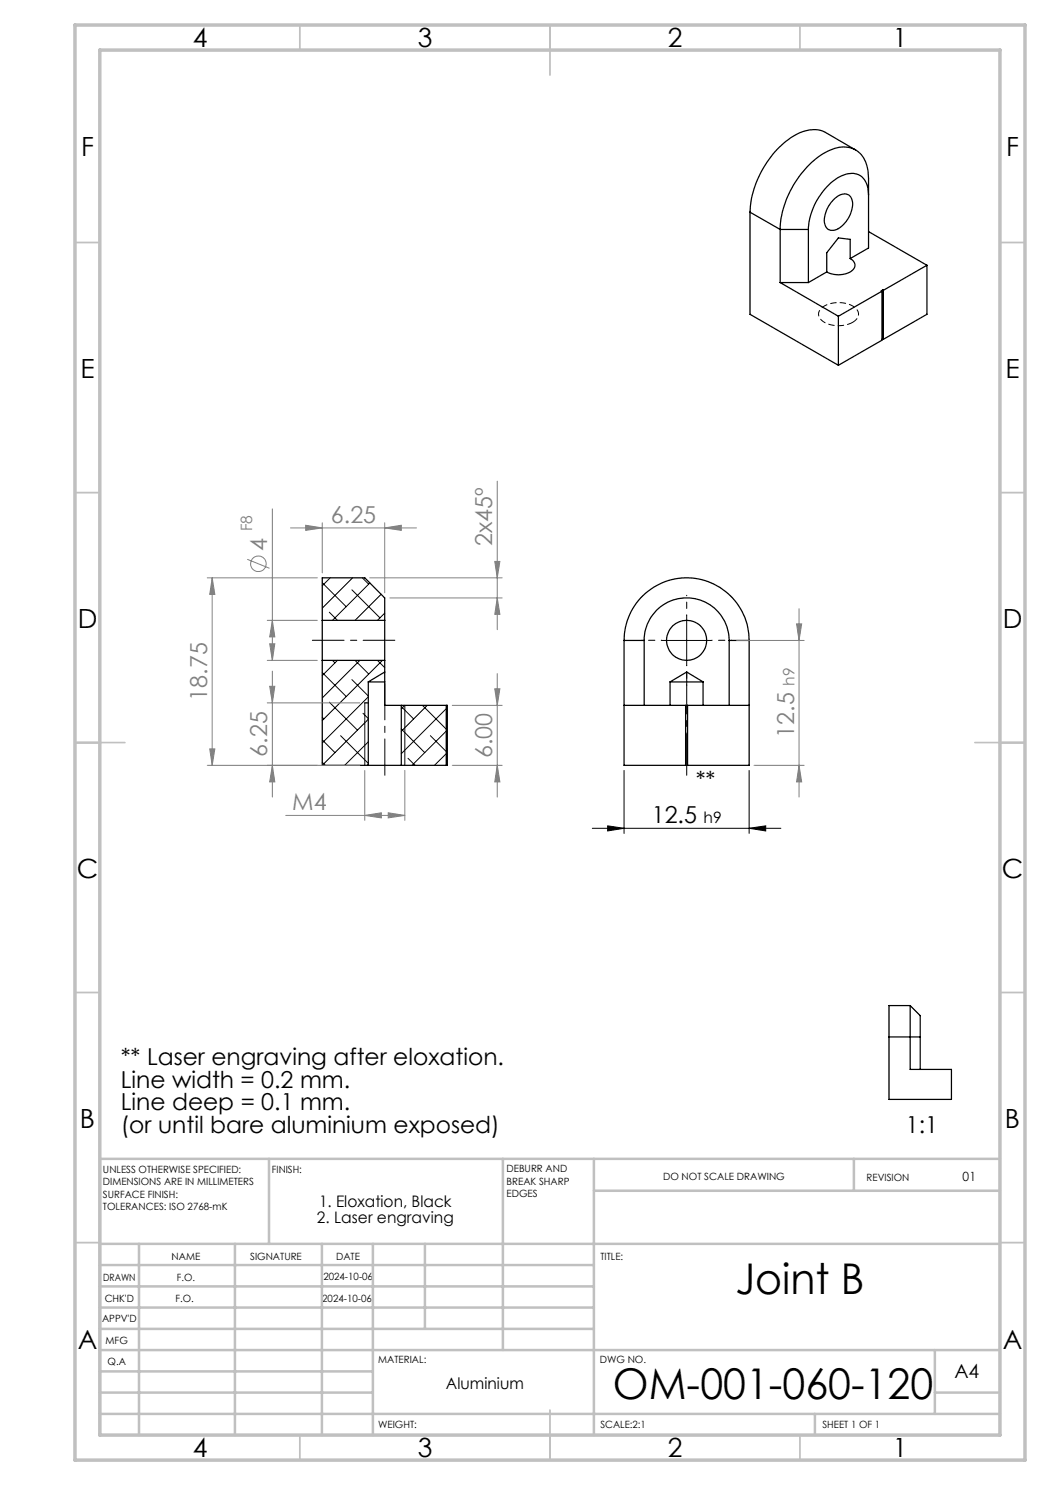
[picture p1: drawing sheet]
<svg xmlns="http://www.w3.org/2000/svg" width="210mm" height="297mm" viewBox="0 0 210 297" stroke-linecap="round" stroke-linejoin="round" font-family="sans-serif">
<g fill="none" stroke="#000" stroke-width=".2">
<path d="M64.5 116.6l4.8 4.8M66 115.6l-1.5 1.6M70.4 118l5.6 5.6M70.5 115.6l-6 6M72.5 115.6l1.2 1.2M74 116.6l-7.5 7.5M76.2 118.8l-5.2 5.3M64.5 134.5l4.8 4.8M65.9 122.4l1.6 1.7M66.5 132.1l.5 .5M67.5 132.1l-3 3M70.4 135.9l3.3 3.3"/>
<path d="M71 132.1l2.7 2.7M72 132.1l-7.5 7.5M73.7 139.4l-9.2 9.2M75.5 132.1l1.4 1.4M76.5 132.1l-12 12M76.9 122.6l-1.4 1.5M132.3 128.1h10M137.3 123.1v10M64.5 152.5l.6 .6M64.5 148l2.5 2.5M64.5 143.5l.3 .3M65.9 140.4l5.6 5.6"/>
<path d="M68.1 147.1l5.6 5.6M72.6 142.7l1.1 1M73 140.6v12.5M73.7 152.9l-.3 .2M73.7 143.9l-9.2 9.2M73.7 148.4l-4.8 4.7M80.3 141.8l.6-.7 .1 12M80.3 145.8l4.6 4.7M80.3 141.3l2.4 2.5M81.6 151.7l1.4 1.4M84.5 141.1l4.8 4.7M85.4 141.1l-5.1 5.2"/>
<path d="M86.1 147.1l3.2 3.2M89.3 141.7l-9 9M89.3 146.2l-6.9 6.9M89.3 150.7l-2.4 2.4M124.8 154.1v12.6M149.8 154.1v12.6M118.5 165.7h37.7M121.5 165.2l3.3 .5-3.3 .5zM149.8 165.7l3.3-.5v1z"/>
</g>
<g fill="none" stroke="#000" stroke-width=".25">
<path d="M171.1 30l-6-3.5a6.7 6.7 0 0 0-6.9 1 19.8 19.8 0 0 0-8.2 14.9M173.7 39a4 4 0 0 0-2.4-4.2 6 6 0 0 0-5.5 2.2 13.3 13.3 0 0 0-4.1 8.9M150 42.4v20.5l17.7 10.2M150 42.4l6 3.5M156 45.9a19.1 19.1 0 0 1 9.6-15.7 5.4 5.4 0 0 1 6.6 .7 7.2 7.2 0 0 1 1.5 4.8v13.9l-3.7 2.1M156 45.9v10.6M156 56.5l11.7 6.7M156 45.9h5.7M156 56.5h5.7M161.7 45.9v10.6M165.3 54.4l-3.6 2.1M166.7 40a2.6 2.6 0 0 1 3.1-1 2.89 2.89 0 0 1 .5 3.3 5.3 5.3 0 0 1-3.6 3.8 1.82 1.82 0 0 1-1.8-2.5 6.4 6.4 0 0 1 1.8-3.6z"/>
<path d="M170 51.7a1.42 1.42 0 0 1 1 1.4 1.42 1.42 0 0 1-1 1.3 5.1 5.1 0 0 1-4.7 0M170 51.7v-3.8l-2.3-.3-2.4 2.9v3.9M173.7 46.3l11.7 6.8M176.4 58.2l-8.7 5M176.4 58.2v9.8l-8.7 5.1M176.5 58l-.3 .2h.2M176.5 58l.2 .1M176.5 58v9.8M176.7 58.1v9.8M185.4 53.1l-8.7 5M185.4 53.1v9.8l-8.7 5M167.7 63.2v9.9"/>
<path d="M176.5 67.8l-.1 .1M176.5 67.8l.2 .1M64.5 124.1v8M64.5 124.1v-8.5h8.5l3.9 4v4.5M64.5 132.1h12.4M64.5 124.1h12.4M64.5 132.1v21h9.2M73.7 136.4h3.2M73.7 136.4v16.7M76.9 124.1v8M76.9 132.1v9h3.4M76.9 134.4l-3.2 2"/>
<path d="M124.8 128.1a12.5 12.5 0 0 1 12.5-12.5 12.5 12.5 0 0 1 12.5 12.5M124.8 128.1v25h25v-25M124.8 128.1h4M128.8 128.1a8.5 8.5 0 0 1 8.5-8.5 8.5 8.5 0 0 1 8.5 8.5M128.8 128.1v13M134 136.4h6.6M134 136.4v4.7M134 136.4l3.3-2 3.3 2M140.6 136.4v4.7M145.8 128.1v13M145.8 128.1h4M73 140.6h.7"/>
<path d="M73.7 153.1h6.6M80.3 141.1v12M80.3 141.1h9.2v12h-9.2M89.3 141.1v12M124.8 141.1h25M137.1 141.1v12M137.5 141.1v12M177.8 207.4h6.2M182 201.1l2 2v4.3M182 201.1v12.8h8.3v6h-12.5v-12.5M182 201.1h-4.2v6.3M184 207.4v6.5"/>
<circle cx="137.3" cy="128.1" r="4"/>
</g>
<g fill="none" stroke="#808080" stroke-width=".2">
<path d="M99.4 96.2v29.7M41.5 115.6h22M42.4 115.6l.6 3.3h-1.1zM42.4 115.6v37.5M49.5 111.9l4.4 1.8M54.5 101.8v30.3M58.1 105.6h25.2M61.1 105.1l3.4 .5-3.4 .5zM64.5 104.6v10M73.9 115.6h26.5M76.9 105.6l3.4-.5v1zM76.9 104.6v14"/>
<path d="M78 119.6h22.4M99 112.3h1l-.6 3.3zM99.4 119.6l.6 3.3h-1zM53.4 124.1h10.1M53.4 132.1h10.1M53.9 137.3h1.1l-.5 3.3zM53.9 128.8h1.1l-.5 3.3zM54.5 124.1l.5 3.3h-1.1zM54.5 134.2v25.2M99 137.8h1l-.6 3.3zM99.4 134.7v24.7M147.3 128.1h13.5"/>
<path d="M159.3 124.8h1l-.5 3.3zM159.8 121.7v37.7M41.9 149.8h1.1l-.6 3.3zM53.4 140.6h18.6M54.5 153.1l.5 3.3h-1.1zM72 153.1h-30.5M73 154.1v10M81 154.1v10M90.5 153.1h9.9M90.5 141.1h9.9M99.4 153.1l.6 3.3h-1zM150.8 153.1h10"/>
<path d="M159.8 153.1l.5 3.3h-1zM57.1 163.1h23.9M73 163.1l3.3-.5v1zM77.6 162.6l3.4 .5-3.4 .5z"/>
<circle cx="51.7" cy="112.7" r="1.55"/>
</g>
<path d="M170.5 64.5a1.76 1.76 0 0 0 1.2-1.8 1.76 1.76 0 0 0-1.4-1.6 5.7 5.7 0 0 0-6.2 .8 1.74 1.74 0 0 0 1 2.7 6.3 6.3 0 0 0 5.4-.1" fill="none" stroke="#000" stroke-width=".2" stroke-dasharray="1.3 .6" stroke-dashoffset=".1" stroke-linecap="butt"/>
<path d="M77 136.7v18.4" fill="none" stroke="#000" stroke-width=".2" stroke-dasharray="15.2 1.3 1.3 1.3" stroke-dashoffset="8"/>
<path d="M62.5 128.1h16.5" fill="none" stroke="#000" stroke-width=".2" stroke-dasharray="15.2 1.3 1.3 1.3" stroke-dashoffset="8.9"/>
<path d="M137.3 155.1v-20.7" fill="none" stroke="#000" stroke-width=".2" stroke-dasharray="15.2 1.3 1.3 1.3" stroke-dashoffset="6.8"/>
<g fill="none" stroke="#c0c0c0" stroke-width=".35">
<path d="M60 5v5M110 5v10M160 5v5M15 48.5h5M200 48.5h5M15 98.5h5M200 98.5h5M15 148.5h10M195 148.5h10M15 198.5h5M200 198.5h5M15 248.5h5"/>
<path d="M200 248.5h5M60 287v5M110 282v10M160 287v5"/>
</g>
<g fill="none" stroke="#c0c0c0" stroke-width=".5">
<path d="M53.8 231.8v17M100.6 231.8v38.2M118.8 231.8v55.2M118.8 238.2h81.2M170.8 231.8v6.4M200 231.8h-180v55.2M20 248.8h180M20 257.3h98.8M20 253h98.8M27.8 248.8v38.2M47 248.8v38.2M64.4 248.8v38.2"/>
<path d="M74.6 248.8v38.2M85 248.8v17M20 265.8h98.8M20 261.5h98.8M20 278.5h54.6M20 274.3h54.6M20 270h180M187 278.5h13M187 270v12.8M20 282.8h180M163 282.8v4.2"/>
</g>
<path d="M15 5h190v287h-190zM20 10h180v277h-180z" fill="none" stroke="#c0c0c0" stroke-width=".7"/>
<path d="M132.3 128.1h-4M137.3 123.1v-4M137.3 133.1v4M142.3 128.1h4" fill="none" stroke="#000" stroke-width=".2" stroke-dasharray="15.2 1.3 1.3 1.3" stroke-dashoffset="15.1"/>
<path d="M121.5 165.2l3.3 .5-3.3 .5zM149.8 165.7l3.3-.5v1z" fill="#000"/>
<g fill="#808080">
<path d="M61.1 105.1l3.4 .5-3.4 .5zM76.9 105.6l3.4-.5v1zM73 163.1l3.3-.5v1zM77.6 162.6l3.4 .5-3.4 .5z"/>
<path d="M54.5 153.1l.5 3.3h-1.1zM53.9 137.3h1.1l-.5 3.3z"/>
<path d="M99 112.3h1l-.6 3.3zM99.4 119.6l.6 3.3h-1zM99 137.8h1l-.6 3.3zM99.4 153.1l.6 3.3h-1zM54.5 124.1l.5 3.3h-1.1zM53.9 128.8h1.1l-.5 3.3zM42.4 115.6l.6 3.3h-1.1zM41.9 149.8h1.1l-.6 3.3zM159.3 124.8h1l-.5 3.3zM159.8 153.1l.5 3.3h-1z"/>
</g>
<g font-size="8.5">
<text x="147.1" y="258.8">Joint B</text>
<text x="122.6" y="279.7">OM-001-060-120</text>
</g>
<g font-size="5.3">
<text x="38.5" y="9.5">4</text>
<text x="83.5" y="9.5">3</text>
<text x="133.6" y="9.5">2</text>
<text x="178.6" y="9.5">1</text>
<text x="16.2" y="31.3">F</text>
<text x="201.2" y="31.3">F</text>
<text x="16.1" y="75.5">E</text>
<text x="201.1" y="75.5">E</text>
<text x="15.5" y="125.5">D</text>
<text x="200.5" y="125.5">D</text>
<text x="15.4" y="175.5">C</text>
<text x="200.4" y="175.5">C</text>
<text x="16" y="225.5">B</text>
<text x="201" y="225.5">B</text>
<text x="15.5" y="269.8">A</text>
<text x="200.5" y="269.8">A</text>
<text x="38.5" y="291.5">4</text>
<text x="83.5" y="291.5">3</text>
<text x="133.6" y="291.5">2</text>
<text x="178.6" y="291.5">1</text>
</g>
<g font-size="4.7" fill="#808080">
<text x="66.2" y="104.5">6.25</text>
<text x="53.4" y="110.2" transform="rotate(-90 53.4 110.2)">4</text>
<text x="98.5" y="109.2" transform="rotate(-90 98.5 109.2)">2x45º</text>
<text x="41.5" y="140.1" transform="rotate(-90 41.5 140.1)">18.75</text>
<text x="158.8" y="147.5" transform="rotate(-90 158.8 147.5)">12.5</text>
<text x="53.5" y="151.3" transform="rotate(-90 53.5 151.3)">6.25</text>
<text x="98.5" y="151.6" transform="rotate(-90 98.5 151.6)">6.00</text>
<text x="58.5" y="162">M4</text>
</g>
<g font-size="4.7">
<text x="139.1" y="157.6">**</text>
<text x="130.4" y="164.6">12.5</text>
<text x="24.1" y="213">** Laser engraving after eloxation.</text>
<text x="24.1" y="217.5">Line width = 0.2 mm.</text>
<text x="24.1" y="222.1">Line deep = 0.1 mm.</text>
<text x="24.1" y="226.6">(or until bare aluminium exposed)</text>
<text x="181.2" y="226.6">1:1</text>
</g>
<text font-size="3.9" x="190.9" y="275.5">A4</text>
<g font-size="3.2">
<text x="63.4" y="244.6">2. Laser engraving</text>
<text x="63.8" y="241.4">1. Eloxation, Black</text>
<text x="89.2" y="277.9">Aluminium</text>
</g>
<g font-size="3.1" fill="#808080">
<text x="50.4" y="106.3" transform="rotate(-90 50.4 106.3)">F8</text>
<text x="158.9" y="137.2" transform="rotate(-90 158.9 137.2)">h9</text>
</g>
<text font-size="3.1" x="140.7" y="164.7">h9</text>
<text font-size="2.5" x="192.5" y="236.1">01</text>
<g font-size="2">
<text x="20.6" y="234.6">UNLESS OTHERWISE SPECIFIED:</text>
<text x="20.6" y="237.1">DIMENSIONS ARE IN MILLIMETERS</text>
<text x="20.6" y="239.6">SURFACE FINISH:</text>
<text x="54.4" y="234.6">FINISH:</text>
<text x="101.3" y="234.5">DEBURR AND</text>
<text x="101.3" y="237">BREAK SHARP</text>
<text x="101.3" y="239.5">EDGES</text>
<text x="132.6" y="236">DO NOT SCALE DRAWING</text>
<text x="173.3" y="236.2">REVISION</text>
<text x="20.6" y="242.1">TOLERANCES: ISO 2768-mK</text>
<text x="34.3" y="252">NAME</text>
<text x="50" y="251.9">SIGNATURE</text>
<text x="67.2" y="251.9">DATE</text>
<text x="120.1" y="251.9">TITLE:</text>
<text x="20.6" y="256.1">DRAWN</text>
<text x="35.3" y="256.1">F.O.</text>
<text x="64.7" y="255.9">2024-10-06</text>
<text x="20.9" y="260.3">CHK'D</text>
<text x="35.1" y="260.3">F.O.</text>
<text x="64.5" y="260.3">2024-10-06</text>
<text x="20.4" y="264.4">APPV'D</text>
<text x="21.1" y="268.8">MFG</text>
<text x="21.5" y="273">Q.A</text>
<text x="75.6" y="272.5">MATERIAL:</text>
<text x="120" y="272.5">DWG NO.</text>
<text x="75.6" y="285.5">WEIGHT:</text>
<text x="120.1" y="285.6">SCALE:2:1</text>
<text x="164.5" y="285.6">SHEET 1 OF 1</text>
</g>
</svg>
